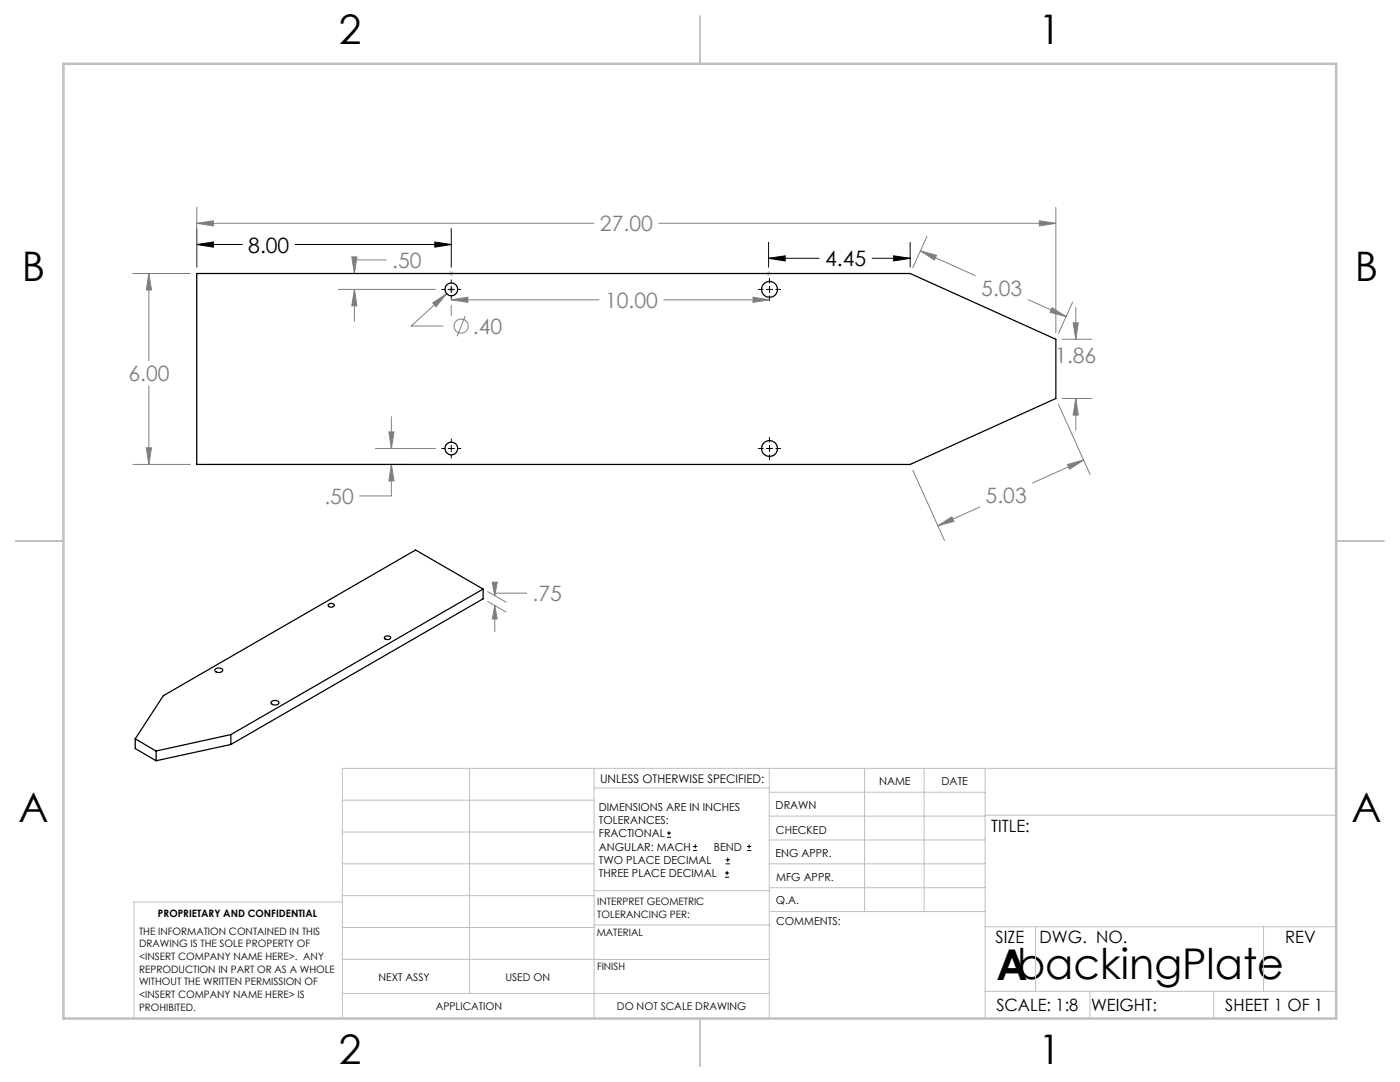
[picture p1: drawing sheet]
<svg xmlns="http://www.w3.org/2000/svg" width="279mm" height="216mm" viewBox="0 0 279 216" stroke-linecap="round" stroke-linejoin="round" font-family="sans-serif">
<g fill="none" stroke="#808080" stroke-width=".2">
<path d="M26.5 54.6h11.5M29.7 54.6l.5 3.3h-1zM29.7 54.6v17.4M39.3 44.6l3.3-.5v1zM39.3 41.4v11.9M39.3 44.6h79.2M40.5 54.6h33.4M67.6 57.7h19.3M70.2 51.3h1l-.5 3.3zM70.7 57.7l.5 3.3h-1zM70.7 57.7v6.4M77.1 51.9h-6.4v2.7"/>
<path d="M89.1 58.6l-7 6.5h6.3M90.1 59.8l3.3-.5v1zM90.1 59.8h29.5M131.4 44.6h79.3M132.5 59.8h21.1M150.3 59.3l3.3 .5-3.3 .5zM183.7 50.1l3.2 .8-.4 1zM183.7 50.1l10.9 4.9M185 47.2l-2.8 6.2M205.2 59.8l7.6 3.4M207.4 44.1l3.3 .5-3.3 .5zM210.7 41.4v25"/>
<path d="M29.7 77v15.7M86.4 60.4l2.7-1.8-2.1 2.6zM90.1 60.9v2.1M92.9 63l-1.7 4.1M210 61.4l2.8 1.8-3.3-.9zM212 79.5h5.9M212 67.7h5.9M214.1 60.3l-2.9 6.2M214.2 64.4h1l-.5 3.3zM214.7 79.5l.5 3.3h-1zM214.7 61.3v6.4M214.7 79.5v6.4"/>
<path d="M26.5 92.7h11.5M29.2 89.4h1l-.5 3.3zM40.5 92.7h40.8M74.9 89.5h12M77.6 86.2h1l-.5 3.3zM78.1 92.7l.5 3.3h-1zM78.1 92.7v6.3h-6.3M78.1 83.1v6.4M182.2 93.8l6.3 14M211.2 80.7l6.4 14M213 92.7l3.3-.9-2.8 1.8zM216.3 91.8l-10.2 4.6"/>
<path d="M97.3 118l3.7 2.2M98.2 116.2h1l-.5 2.7zM105.1 118.4h-6.4v.5M187.2 104.9l2.8-1.8 .4 .9zM195.5 101.2l-8.3 3.7M97.3 120l3.7 2.1M98.7 120.8l.5 2.7h-1zM98.7 120.8v5.2"/>
<circle cx="92" cy="65.1" r="1.41"/>
</g>
<g fill="none" stroke="#000" stroke-width=".2">
<path d="M39.3 48.8l3.3-.5v1zM39.3 45.6v7.7M39.3 48.8h9.1M58.9 48.8h31.2M86.8 48.3l3.3 .5-3.3 .5zM88.2 57.7h.6M89.4 57.7h1.3M90.1 45.6v7.7M90.1 55.8v.7M90.1 57.1v1.3M90.1 59v.7M91.3 57.7h.7"/>
<path d="M151.3 57.7h1M152.9 57.7h1.3M153.4 51.5l3.3-.5v1.1zM153.4 48.4v4.9M153.4 51.5h10.1M153.6 55.5v1M153.6 57.1v1.3M153.6 59v1M154.8 57.7h1M174.1 51.5h7.5M178.3 51l3.3 .5-3.3 .6zM181.6 48.4v4.9"/>
<path d="M88.2 89.5h.6M89.4 89.5h1.3M90.1 87.6v.6M90.1 88.9v1.2M90.1 90.8v.6M91.3 89.5h.7M151.3 89.5h1M152.9 89.5h1.3M153.6 87.3v.9M153.6 88.9v1.2M153.6 90.8v.9M154.8 89.5h1"/>
<path d="M133.1 167.1h.8M133.1 166.2h.8M133.5 165.8v.9M138.3 169.7h.8M138.3 168.9h.8M138.7 168.5v.8M144.7 175h.8M144.7 174.2h.8M144.8 172.4h.9M144.8 171.6h.9M145.1 173.8v.8M145.2 171.1v.9"/>
<path d="M149.1 169.7h.8M149.1 168.9h.8M149.5 168.5v.8"/>
</g>
<g fill="none" stroke="#c0c0c0" stroke-width=".2">
<path d="M89.6 54.6h1M89.6 57.7h1M89.7 54.2l.7 .7M89.7 57.4l.7 .7M90.1 54.1v1M90.1 57.3v.9M90.4 54.2l-.7 .7M90.4 57.4l-.7 .7M152.9 54.6h1M153 54.2l.7 .7M153.4 54.1v1M153.7 54.2l-.7 .7"/>
<path d="M68.3 159.7h50.3M93.7 153.3v44.9M118.6 153.3v49.9M118.6 157.2h34.9M153.5 153.3v49.9M153.5 158.1h43.1M172.5 153.3v28.6M184.4 153.3v28.6M196.6 153.3v49.9M266.7 153.3h-198.4v49.9M68.3 178.7h50.3M68.3 172.4h50.3"/>
<path d="M68.3 166h50.3M68.3 180h-41.6v23.2M118.6 177.7h35M153.5 167.6h43.1M153.5 162.8h43.1M153.5 172.4h43.1M153.5 177.1h43.1M196.6 162.7h70.1M68.3 198.2h85.2M68.3 191.4l85.2 .1M68.3 185.1h50.3M118.6 184.6h35"/>
<path d="M153.6 181.9h43M196.6 197.8h70.1M196.6 184.9h70.1M206.7 184.9v12.9M217.5 197.8v5.4M242.2 197.8v5.4M252.2 184.9v12.9"/>
</g>
<path d="M139.7 3.2v9.5M3.1 107.9h9.6M266.7 107.9h9.5M139.7 203.2v9.6" fill="none" stroke="#c0c0c0" stroke-width=".25"/>
<path d="M12.7 12.7h254v190.5h-254z" fill="none" stroke="#c0c0c0" stroke-width=".5"/>
<path d="M86.8 48.3l3.3 .5-3.3 .5zM39.3 48.8l3.3-.5v1zM153.4 51.5l3.3-.5v1.1zM178.3 51l3.3 .5-3.3 .6z" fill="#000"/>
<path d="M207.4 44.1l3.3 .5-3.3 .5zM39.3 44.6l3.3-.5v1zM29.7 54.6l.5 3.3h-1zM29.2 89.4h1l-.5 3.3zM86.4 60.4l.6 .8 2.1-2.6zM77.6 86.2h1l-.5 3.3zM78.1 92.7l.5 3.3h-1zM70.2 51.3h1l-.5 3.3zM70.7 57.7l.5 3.3h-1zM90.1 59.8l3.3-.5v1zM150.3 59.3l3.3 .5-3.3 .5zM183.7 50.1l3.2 .8-.4 1zM210 61.4l2.8 1.8-3.3-.9zM214.7 79.5l.5 3.3h-1zM214.2 64.4h1l-.5 3.3zM213 92.7l3.3-.9-2.8 1.8zM187.2 104.9l2.8-1.8 .4 .9zM98.2 116.2h1l-.5 2.7zM98.7 120.8l.5 2.7h-1z" fill="#808080"/>
<g fill="none" stroke="#000" stroke-width=".25">
<path d="M39.3 54.6h142.3l29.1 13.1v11.8l-29.1 13.2h-142.3zM96.4 117.5l-13.5-7.8-50.3 29.1-5.6 8.6M96.4 117.5l-50.3 29.1M96.4 117.5v2l-50.3 29.1M43 133.5a.94 .94 0 0 1 1.4 .3 .92 .92 0 0 1-1.5-.1zM65.6 120.6a.72 .72 0 0 1 1.1 .2 .75 .75 0 0 1-1.2 0zM76.7 127.1a.74 .74 0 0 1 1.3 .2 .69 .69 0 0 1-.7 .3 .69 .69 0 0 1-.6-.5zM27 147.4l4.2 2.5M27 147.4v2l4.2 2.4M31.2 149.9v1.9M46.1 146.6l-14.9 3.3M46.1 146.6v2"/>
<path d="M46.1 148.6l-14.9 3.2M54.2 140a.91 .91 0 0 1 1.5 .3 .95 .95 0 0 1-1.6-.1z"/>
<circle cx="90.1" cy="57.7" r="1.26"/>
<circle cx="153.6" cy="57.7" r="1.58"/>
<circle cx="90.1" cy="89.5" r="1.26"/>
<circle cx="153.6" cy="89.5" r="1.58"/>
</g>
<text font-size="8.5" x="198.9" y="195.5">AbackingPlate</text>
<g font-size="8.1">
<text x="67.6" y="8.9">2</text>
<text x="207.3" y="8.9">1</text>
<text x="4.4" y="56.1">B</text>
<text x="270.4" y="56.1">B</text>
<text x="3.7" y="164.1">A</text>
<text x="269.7" y="164.1">A</text>
<text x="67.6" y="212.4">2</text>
<text x="207.3" y="212.4">1</text>
</g>
<g font-size="4.2" fill="#808080">
<text x="119.7" y="46.1">27.00</text>
<text x="78.3" y="53.5">.50</text>
<text x="195.8" y="59">5.03</text>
<text x="120.8" y="61.4">10.00</text>
<text x="94.4" y="66.6">.40</text>
<text x="25.6" y="76.1">6.00</text>
<text x="210.6" y="72.4">1.86</text>
<text x="64.7" y="100.5">.50</text>
<text x="196.7" y="100.4">5.03</text>
<text x="106.3" y="119.9">.75</text>
</g>
<g font-size="4.2">
<text x="49.5" y="50.4">8.00</text>
<text x="164.7" y="53.1">4.45</text>
</g>
<g font-size="3.4">
<text x="197.8" y="166">TITLE:</text>
<text x="198.7" y="188.1">SIZE</text>
<text x="207.5" y="188.1">DWG. NO.</text>
<text x="256.5" y="188.2">REV</text>
<text x="198.8" y="201.7">SCALE: 1:8</text>
<text x="217.7" y="201.8">WEIGHT:</text>
<text x="244.5" y="201.7">SHEET 1 OF 1</text>
</g>
<text font-size="2.4" x="119.8" y="156.2">UNLESS OTHERWISE SPECIFIED:</text>
<g font-size="2.2">
<text x="119.5" y="161.8">DIMENSIONS ARE IN INCHES</text>
<text x="154.8" y="161.4">DRAWN</text>
<text x="175.4" y="156.6">NAME</text>
<text x="187.9" y="156.7">DATE</text>
<text x="119.5" y="164.4">TOLERANCES:</text>
<text x="119.5" y="167.1">FRACTIONAL</text>
<text x="154.9" y="166.3">CHECKED</text>
<text x="119.5" y="169.7">ANGULAR: MACH</text>
<text x="119.5" y="172.4">TWO PLACE DECIMAL</text>
<text x="142.5" y="169.7">BEND</text>
<text x="154.8" y="171">ENG APPR.</text>
<text x="119.5" y="175">THREE PLACE DECIMAL</text>
<text x="154.9" y="175.7">MFG APPR.</text>
<text x="154.9" y="180.4">Q.A.</text>
<text x="154.9" y="184.6">COMMENTS:</text>
</g>
<g font-size="2.1">
<text x="75.5" y="195.7">NEXT ASSY</text>
<text x="100.9" y="195.7">USED ON</text>
<text x="86.9" y="201.5">APPLICATION</text>
<text x="123.1" y="201.6">DO NOT SCALE DRAWING</text>
</g>
<g font-size="2">
<text x="31.5" y="182.9">PROPRIETARY AND CONFIDENTIAL</text>
<text x="119.2" y="180.6">INTERPRET GEOMETRIC</text>
<text x="119.2" y="183.1">TOLERANCING PER:</text>
<text x="27.8" y="186.5">THE INFORMATION CONTAINED IN THIS</text>
<text x="27.8" y="189">DRAWING IS THE SOLE PROPERTY OF</text>
<text x="27.8" y="191.6">&lt;INSERT COMPANY NAME HERE&gt;. ANY</text>
<text x="119.1" y="186.7">MATERIAL</text>
<text x="27.8" y="194.1">REPRODUCTION IN PART OR AS A WHOLE</text>
<text x="27.8" y="196.6">WITHOUT THE WRITTEN PERMISSION OF</text>
<text x="119.1" y="193.5">FINISH</text>
<text x="27.8" y="199.1">&lt;INSERT COMPANY NAME HERE&gt; IS</text>
<text x="27.8" y="201.7">PROHIBITED.</text>
</g>
</svg>
